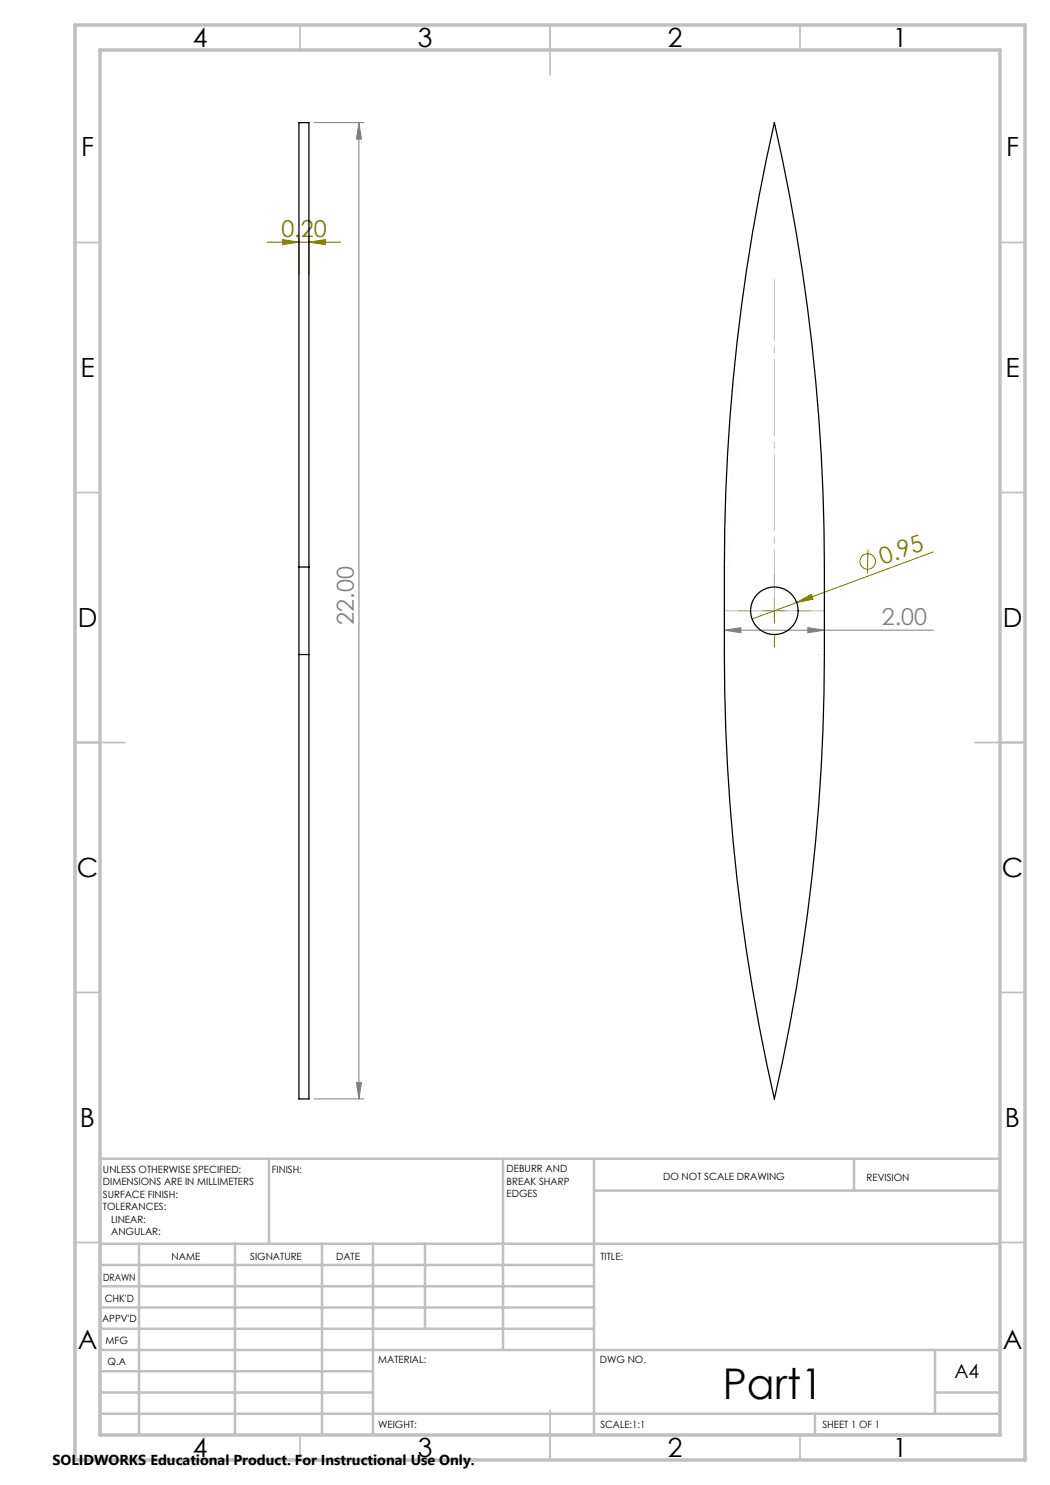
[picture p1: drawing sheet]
<svg xmlns="http://www.w3.org/2000/svg" width="210mm" height="297mm" viewBox="0 0 210 297" stroke-linecap="round" stroke-linejoin="round" font-family="sans-serif">
<g fill="none" stroke="#808000" stroke-width=".2">
<path d="M53.4 48.4h14.7M56.5 47.9l3.3 .5-3.3 .5zM59.8 47.4v7.5M61.8 48.4l3.3-.5v1zM61.8 47.4v7.5M154.9 119.7v5M173.6 109.9l-.1 4.8M186.6 110.4l-27.3 10.1M152.4 122.2h5M159.3 120.5l3-1.6 .3 .9zM159.3 120.5l-8.9 3.3"/>
<circle cx="173.5" cy="112.3" r="1.56"/>
</g>
<path d="M150 56.1a400.3 400.3 0 0 0-4.1 57.3M163.5 130.6l.7 .7M163.5 131.3l.7-.7M163.9 131.4v-1M164.4 130.9h-1M159.7 188.3a400.3 400.3 0 0 0 4.2-57.4M160.4 188.1l.7 .7M160.4 188.8l.7-.7M160.7 188.9v-1M161.2 188.4h-1" fill="none" stroke="#c0c0c0" stroke-width=".2" stroke-dasharray="0 .6" stroke-dashoffset=".1" stroke-linecap="butt"/>
<path d="M149 55.9a401.4 401.4 0 0 0-4.1 57.5M160.7 55.9a401.4 401.4 0 0 1 4.2 57.5M160.7 188.4a401.4 401.4 0 0 0 4.2-57.5" fill="none" stroke="#c0c0c0" stroke-width=".2" stroke-dasharray="0 .6" stroke-linecap="butt"/>
<path d="M62.8 24.5h10M71.8 24.5l.5 3.3h-1zM71.8 24.5v195.3M144.9 126l3.3-.5v1zM144.9 126h41.8M161.6 125.5l3.3 .5-3.3 .5zM62.8 219.8h10M71.3 216.5h1l-.5 3.3z" fill="none" stroke="#808080" stroke-width=".2"/>
<path d="M154.9 117.2v-2.3M149.9 122.2h-2.3M154.9 127.2v2.2M159.9 122.2h2.2" fill="none" stroke="#808000" stroke-width=".2" stroke-dasharray="15.2 1.3 1.3 1.3"/>
<path d="M154.9 122.2v-66.3" fill="none" stroke="#c0c0c0" stroke-width=".2" stroke-dasharray="15.2 1.3 1.3 1.3" stroke-dashoffset="3.1"/>
<path d="M144.9 122.2h20" fill="none" stroke="#c0c0c0" stroke-width=".2" stroke-dasharray="15.2 1.3 1.3 1.3" stroke-dashoffset="7.1"/>
<path d="M150 56.1l-1-.2M145.9 113.4h-1" fill="none" stroke="#c0c0c0" stroke-width=".2" stroke-dasharray="0 .6" stroke-dashoffset=".1"/>
<g fill="none" stroke="#c0c0c0" stroke-width=".35">
<path d="M60 5v5M110 5v10M160 5v5M15 48.5h5M200 48.5h5M15 98.5h5M200 98.5h5M15 148.5h10M195 148.5h10M15 198.5h5M200 198.5h5M15 248.5h5"/>
<path d="M200 248.5h5M60 287v5M110 282v10M160 287v5"/>
</g>
<g fill="none" stroke="#c0c0c0" stroke-width=".5">
<path d="M53.8 231.8v17M100.6 231.8v38.2M118.8 231.8v55.2M118.8 238.1h81.2M170.8 231.8v6.3M200 231.8h-180v55.2M20 248.8h180M20 257.3h98.8M20 253h98.8M27.8 248.8v38.2M47 248.8v38.2M64.4 248.8v38.2"/>
<path d="M74.6 248.8v38.2M85 248.8v17M20 265.8h98.8M20 261.5h98.8M20 278.5h54.6M20 274.3h54.6M20 270h180M187 278.5h13M187 270v12.8M20 282.8h180M163 282.8v4.2"/>
</g>
<path d="M15 5h190v287h-190zM20 10h180v277h-180z" fill="none" stroke="#c0c0c0" stroke-width=".7"/>
<g fill="#808000">
<path d="M159.3 120.5l3-1.6 .3 .9z"/>
<path d="M56.5 47.9l3.3 .5-3.3 .5zM61.8 48.4l3.3-.5v1z"/>
</g>
<g fill="#808080">
<path d="M144.9 126l3.3-.5v1zM161.6 125.5l3.3 .5-3.3 .5z"/>
<path d="M71.8 24.5l.5 3.3h-1zM71.3 216.5h1l-.5 3.3z"/>
</g>
<g fill="none" stroke="#000" stroke-width=".25">
<path d="M154.9 24.5a400 400 0 0 1 10 88.9 539.9 539.9 0 0 1-1.1 47.4 399.5 399.5 0 0 1-8.9 59 400 400 0 0 1-10-88.9 539.6 539.6 0 0 1 1.1-47.3 400.1 400.1 0 0 1 8.9-59.1zM59.8 113.4v-88.9h2v88.9M59.8 113.4h2M59.8 113.4v17.5M61.8 113.4v17.5M59.8 130.9v88.9h2v-88.9M59.8 130.9h2"/>
<circle cx="154.9" cy="122.2" r="4.8"/>
</g>
<text font-size="8.5" x="144.6" y="279.7">Part1</text>
<g font-size="5.3">
<text x="38.5" y="9.5">4</text>
<text x="83.5" y="9.5">3</text>
<text x="133.6" y="9.5">2</text>
<text x="178.6" y="9.5">1</text>
<text x="16.2" y="31.2">F</text>
<text x="201.2" y="31.2">F</text>
<text x="16.1" y="75.5">E</text>
<text x="201.1" y="75.5">E</text>
<text x="15.5" y="125.5">D</text>
<text x="200.5" y="125.5">D</text>
<text x="15.4" y="175.5">C</text>
<text x="200.4" y="175.5">C</text>
<text x="16" y="225.5">B</text>
<text x="201" y="225.5">B</text>
<text x="15.5" y="269.7">A</text>
<text x="200.5" y="269.7">A</text>
<text x="38.5" y="291.5">4</text>
<text x="83.5" y="291.5">3</text>
<text x="133.6" y="291.5">2</text>
<text x="178.6" y="291.5">1</text>
</g>
<g font-size="4.7" fill="#808000">
<text x="56.3" y="47.4">0.20</text>
<text x="176.5" y="113" transform="rotate(-20 176.5 113)">0.95</text>
</g>
<g font-size="4.7" fill="#808080">
<text x="70.8" y="124.9" transform="rotate(-90 70.8 124.9)">22.00</text>
<text x="176.3" y="125">2.00</text>
</g>
<text font-size="3.9" x="190.9" y="275.5">A4</text>
<text font-size="2.9" x="10.5" y="292.9">SOLIDWORKS Educational Product. For Instructional Use Only.</text>
<g font-size="2">
<text x="20.6" y="234.6">UNLESS OTHERWISE SPECIFIED:</text>
<text x="20.6" y="237.1">DIMENSIONS ARE IN MILLIMETERS</text>
<text x="20.6" y="239.6">SURFACE FINISH:</text>
<text x="54.4" y="234.6">FINISH:</text>
<text x="101.3" y="234.5">DEBURR AND</text>
<text x="101.3" y="237">BREAK SHARP</text>
<text x="101.3" y="239.5">EDGES</text>
<text x="132.6" y="236">DO NOT SCALE DRAWING</text>
<text x="173.3" y="236.2">REVISION</text>
<text x="20.6" y="242.1">TOLERANCES:</text>
<text x="22.2" y="244.6">LINEAR:</text>
<text x="22.2" y="247.1">ANGULAR:</text>
<text x="34.3" y="252">NAME</text>
<text x="50" y="251.9">SIGNATURE</text>
<text x="67.2" y="251.9">DATE</text>
<text x="120.1" y="251.9">TITLE:</text>
<text x="20.6" y="256.1">DRAWN</text>
<text x="20.9" y="260.3">CHK'D</text>
<text x="20.4" y="264.4">APPV'D</text>
<text x="21.1" y="268.8">MFG</text>
<text x="21.5" y="273">Q.A</text>
<text x="75.6" y="272.5">MATERIAL:</text>
<text x="120" y="272.5">DWG NO.</text>
<text x="75.6" y="285.5">WEIGHT:</text>
<text x="120.1" y="285.6">SCALE:1:1</text>
<text x="164.5" y="285.6">SHEET 1 OF 1</text>
</g>
</svg>
